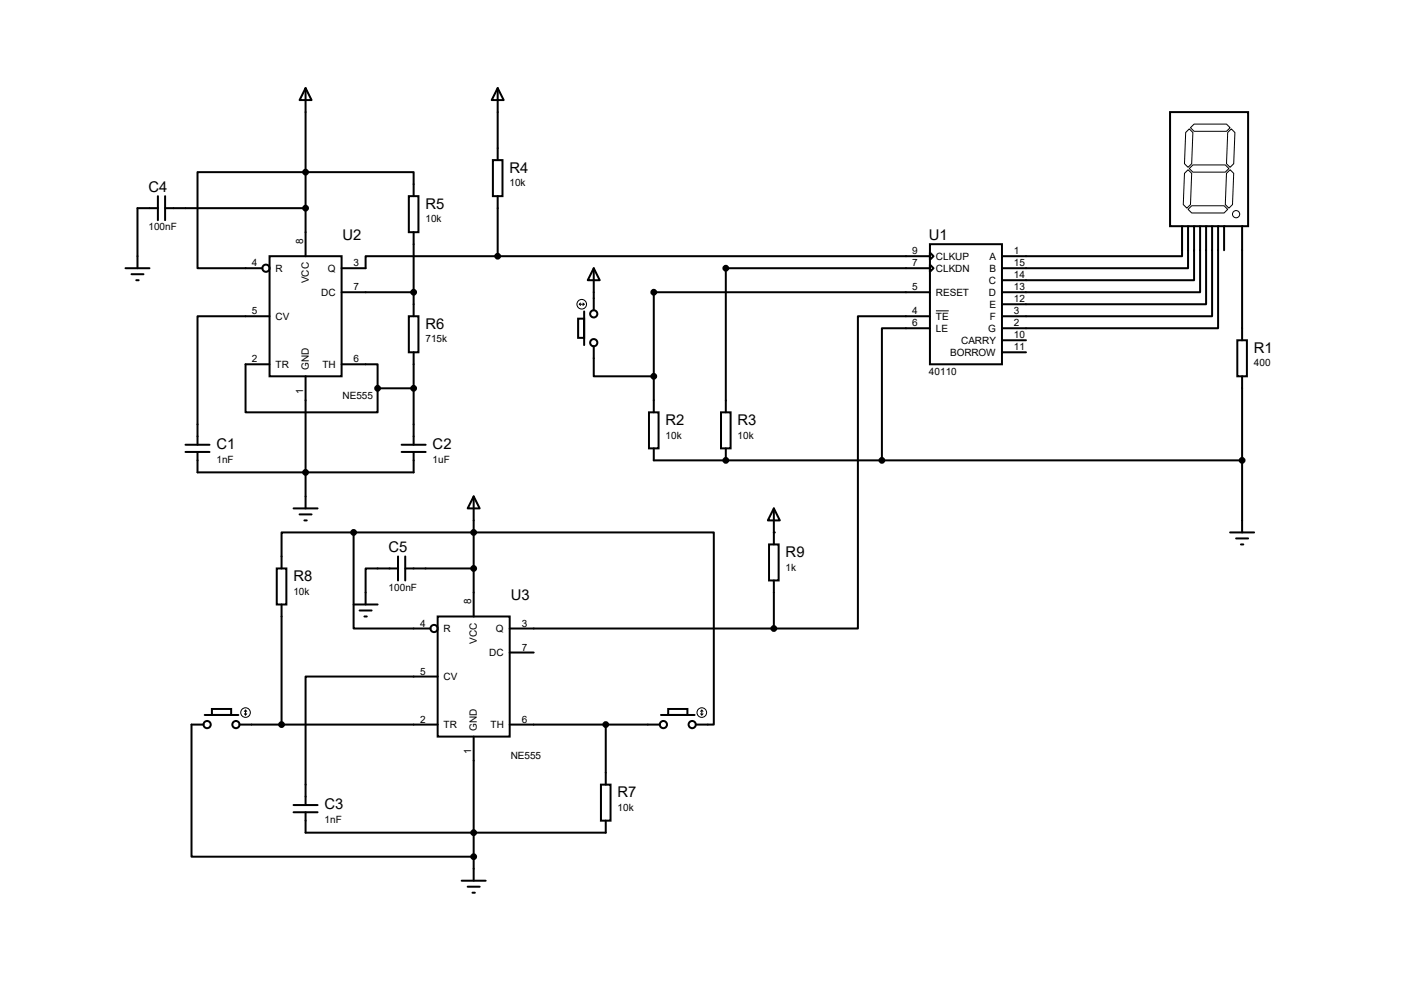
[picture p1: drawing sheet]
<svg xmlns="http://www.w3.org/2000/svg" width="297mm" height="210mm" viewBox="0 0 297 210" stroke-linecap="round" stroke-linejoin="round" font-family="sans-serif">
<g fill="none" stroke="#000" stroke-width=".42">
<path d="M64.6 18.6l1.3 2.6h-2.5zM64.6 18.6v35.6M105.3 18.6l1.3 2.6h-2.6zM105.3 18.6v15.3M104.3 33.9h2v7.6h-2zM247.5 23.7h16.5v24.1h-16.5zM26.5 56.7h5.1M27.8 58h2.6M28.8 59.3h.5M33.4 44h-4.3v12.7M33.4 41.5v5.1M34.9 44h29.7"/>
<path d="M34.9 41.5v5.1M57 54.2h15.3v25.4h-15.3zM86.5 41.5h2v7.6h-2zM87.5 41.5v-5.1h-45.7v20.3h13.7M87.5 49.1v17.8M105.3 54.2h-28v2.5h-5M105.3 54.2h91.4M105.3 41.5v12.7M125.6 56.7l1.3 2.6h-2.6zM125.6 56.7v8.9M196.7 51.6h15.3v25.4h-15.3zM196.7 53.4l.8 .8-.8 .7z"/>
<path d="M196.7 56l.8 .7-.8 .8zM196.7 56.7h-43.2v30.5M250.1 47.8v6.4h-38.1M251.3 47.8v8.9h-39.3M252.6 47.8v11.5h-40.6M253.9 47.8v14h-41.9M255.1 47.8v16.5h-43.1M256.4 47.8v19.1h-44.4M257.7 47.8v21.6h-45.7M259 47.8v5.1M262.8 47.8v24.2M57 66.9h-15.2v27.2"/>
<path d="M57 77h-5.1v10.2h28v-5.1M64.6 79.6v27.9M72.3 77h7.6v5.1M72.3 61.8h15.2M86.5 66.9h2v7.6h-2zM87.5 74.5v19.6M122.3 67.4h1.3v4.1h-1.3zM123.6 65.9v7.1M125.6 73.2v6.4h12.7M196.7 69.4h-10.1v28M196.7 66.9h-15.2v66h-17.8M196.7 61.8h-58.4v25.4"/>
<path d="M212 74.5h5M212 72h5M261.7 72h2.1v7.6h-2.1zM262.8 79.6v33M39.2 94.1h5.1M39.2 95.6h5.1M41.8 95.6v4.3h45.7v-4.3M79.9 82.1h7.6M85 94.1h5M85 95.6h5M137.3 87.2h2v7.6h-2zM138.3 94.8v2.6h124.5"/>
<path d="M152.5 87.2h2.1v7.6h-2.1zM153.5 94.8v2.6M62.1 107.5h5.1M63.4 108.8h2.5M64.4 110.1h.5M74.8 112.6h76.2v40.6h-3.8M74.8 112.6v20.3h16.3M74.8 112.6h-15.2v7.6M84.2 117.7v5.1M85.7 117.7v5.1M100.2 105l1.3 2.5h-2.6zM100.2 105v25.4"/>
<path d="M162.7 115.1h2v7.7h-2zM163.7 107.5l1.3 2.6h-2.6zM163.7 107.5v7.6M260.2 112.6h5.1M261.5 113.9h2.5M262.5 115.1h.5M58.5 120.2h2.1v7.6h-2.1zM59.6 127.8v25.4M74.8 127.8h5.1M76.1 129.1h2.5M77.1 130.4h.5M84.2 120.2h-6.9v7.6"/>
<path d="M85.7 120.2h14.5M92.6 130.4h15.2v25.4h-15.2zM107.8 132.9h55.9M107.8 138h5.1M163.7 122.8v10.1M43.1 153.2h-2.6v28h59.7M43.3 151.2h7.1M44.8 149.9h4.1v1.3h-4.1zM50.7 153.2h41.9M92.6 143.1h-28v27.2M100.2 155.8v30.5M107.8 153.2h31.8"/>
<path d="M128.1 153.2v12.7M139.8 151.2h7.1M141.4 149.9h4v1.3h-4zM62.1 170.3h5.1M62.1 171.8h5.1M64.6 171.8v4.3h63.5v-2.5M127.1 165.9h2.1v7.7h-2.1zM97.7 186.3h5M98.9 187.5h2.6M99.9 188.8h.6"/>
<circle cx="56.3" cy="56.7" r=".76"/>
<circle cx="125.6" cy="72.5" r=".76"/>
<circle cx="125.6" cy="66.4" r=".76"/>
<circle cx="91.8" cy="132.9" r=".76"/>
<circle cx="43.8" cy="153.2" r=".76"/>
<circle cx="49.9" cy="153.2" r=".76"/>
<circle cx="140.3" cy="153.2" r=".76"/>
<circle cx="146.4" cy="153.2" r=".76"/>
</g>
<g fill="#000">
<circle cx="153.5" cy="97.4" r=".21"/>
<circle cx="163.7" cy="112.6" r=".21"/>
</g>
<g fill="none" stroke="#000" stroke-width=".21">
<path d="M250.6 36.7l.7-.8 .8 .8-.3 6.6-.7 .7-.8-.7zM250.8 28l.8-.7 .7 .7-.2 6.6-.8 .8-.7-.8zM251.6 35.6l.7-.7h6.9l.8 .7-.8 .8h-6.9zM252.6 26.2h6.9l.7 .8-.7 .8h-6.9l-.8-.8zM259.5 36.7l.7-.8 .8 .8-.3 6.6-.7 .7-.8-.7zM259.7 28l.8-.7 .7 .7-.2 6.6-.8 .8-.7-.8zM251.3 44.3l.8-.8h6.9l.7 .8-.7 .7h-6.9zM122.6 64.3h1M122.6 64.3l.2 .3M122.8 64.1l-.2 .2M123.3 64.1l.3 .2M123.6 64.3l-.3 .3"/>
<path d="M198 65.7h2.7M51.7 151l.2 .2M51.9 150.2v1M51.9 150.2l-.2 .3M51.9 150.2l.3 .3M52.2 151l-.3 .2M148.2 151l.3 .2M148.5 150.2v1M148.5 150.2l-.3 .3M148.5 150.2l.2 .3M148.7 151l-.2 .2"/>
<circle cx="261.5" cy="45.3" r=".76"/>
<circle cx="123.1" cy="64.3" r="1.02"/>
<circle cx="51.9" cy="150.7" r="1.02"/>
<circle cx="148.5" cy="150.7" r="1.02"/>
</g>
<g fill="#000" stroke="#000" stroke-width=".42">
<circle cx="64.6" cy="36.4" r=".51"/>
<circle cx="64.6" cy="44" r=".51"/>
<circle cx="105.3" cy="54.2" r=".51"/>
<circle cx="153.5" cy="56.7" r=".51"/>
<circle cx="87.5" cy="61.8" r=".51"/>
<circle cx="138.3" cy="61.8" r=".51"/>
<circle cx="138.3" cy="79.6" r=".51"/>
<circle cx="64.6" cy="99.9" r=".51"/>
<circle cx="79.9" cy="82.1" r=".51"/>
<circle cx="87.5" cy="82.1" r=".51"/>
<circle cx="153.5" cy="97.4" r=".51"/>
<circle cx="186.6" cy="97.4" r=".51"/>
<circle cx="262.8" cy="97.4" r=".51"/>
<circle cx="74.8" cy="112.6" r=".51"/>
<circle cx="100.2" cy="112.6" r=".51"/>
<circle cx="100.2" cy="120.2" r=".51"/>
<circle cx="163.7" cy="132.9" r=".51"/>
<circle cx="59.6" cy="153.2" r=".51"/>
<circle cx="128.1" cy="153.2" r=".51"/>
<circle cx="100.2" cy="176.1" r=".51"/>
<circle cx="100.2" cy="181.2" r=".51"/>
</g>
<g font-size="3.1">
<text x="31.4" y="40.6">C4</text>
<text x="107.8" y="36.5">R4</text>
<text x="90" y="44.1">R5</text>
<text x="72.5" y="50.8">U2</text>
<text x="196.5" y="50.8">U1</text>
<text x="90" y="69.5">R6</text>
<text x="265.3" y="74.6">R1</text>
<text x="140.8" y="89.8">R2</text>
<text x="156" y="89.8">R3</text>
<text x="45.8" y="94.9">C1</text>
<text x="91.5" y="94.9">C2</text>
<text x="82.2" y="116.8">C5</text>
<text x="166.2" y="117.8">R9</text>
<text x="62.1" y="122.9">R8</text>
<text x="108" y="127">U3</text>
<text x="68.7" y="171.1">C3</text>
<text x="130.6" y="168.6">R7</text>
</g>
<g font-size="2.1">
<text x="107.8" y="39.4">10k</text>
<text x="90" y="47">10k</text>
<text x="31.4" y="48.7">100nF</text>
<text x="64.1" y="51.6" transform="rotate(-90 64.1 51.6)">8</text>
<text x="193" y="53.8">9</text>
<text x="214.5" y="53.8">1</text>
<text x="53.3" y="56.3">4</text>
<text x="58.3" y="57.5">R</text>
<text x="65.3" y="59.9" transform="rotate(-90 65.3 59.9)">VCC</text>
<text x="69.3" y="57.5">Q</text>
<text x="74.8" y="56.3">3</text>
<text x="193" y="56.3">7</text>
<text x="198" y="54.9">CLKUP</text>
<text x="198" y="57.5">CLKDN</text>
<text x="209.3" y="54.9">A</text>
<text x="209.3" y="57.5">B</text>
<text x="214.5" y="56.3">15</text>
<text x="214.5" y="58.9">14</text>
<text x="67.9" y="62.6">DC</text>
<text x="74.8" y="61.4">7</text>
<text x="193" y="61.4">5</text>
<text x="198" y="62.6">RESET</text>
<text x="209.2" y="60">C</text>
<text x="209.2" y="62.6">D</text>
<text x="209.3" y="65.1">E</text>
<text x="214.5" y="61.4">13</text>
<text x="214.5" y="64">12</text>
<text x="53.3" y="66.5">5</text>
<text x="58.3" y="67.6">CV</text>
<text x="193" y="66.5">4</text>
<text x="193" y="69">6</text>
<text x="198" y="67.6">TE</text>
<text x="198" y="70.2">LE</text>
<text x="209" y="70.2">G</text>
<text x="209.4" y="67.6">F</text>
<text x="214.5" y="66.5">3</text>
<text x="214.5" y="69">2</text>
<text x="214.5" y="71.6">10</text>
<text x="53.3" y="76.7">2</text>
<text x="58.3" y="77.8">TR</text>
<text x="68.2" y="77.8">TH</text>
<text x="74.8" y="76.7">6</text>
<text x="90" y="72.4">715k</text>
<text x="201" y="75.3">BORROW</text>
<text x="203.3" y="72.7">CARRY</text>
<text x="214.5" y="74.1">11</text>
<text x="265.3" y="77.5">400</text>
<text x="64.1" y="83.3" transform="rotate(-90 64.1 83.3)">1</text>
<text x="65.3" y="78.3" transform="rotate(-90 65.3 78.3)">GND</text>
<text x="196.5" y="79.2">40110</text>
<text x="72.5" y="84.3">NE555</text>
<text x="140.8" y="92.8">10k</text>
<text x="156" y="92.8">10k</text>
<text x="45.8" y="97.8">1nF</text>
<text x="91.5" y="97.8">1uF</text>
<text x="62.1" y="125.8">10k</text>
<text x="82.2" y="124.9">100nF</text>
<text x="166.2" y="120.7">1k</text>
<text x="99.7" y="127.8" transform="rotate(-90 99.7 127.8)">8</text>
<text x="88.9" y="132.5">4</text>
<text x="93.9" y="133.7">R</text>
<text x="100.9" y="136.1" transform="rotate(-90 100.9 136.1)">VCC</text>
<text x="104.9" y="133.7">Q</text>
<text x="110.4" y="137.6">7</text>
<text x="110.4" y="132.5">3</text>
<text x="88.9" y="142.7">5</text>
<text x="93.9" y="143.8">CV</text>
<text x="103.5" y="138.8">DC</text>
<text x="88.9" y="152.9">2</text>
<text x="93.9" y="154">TR</text>
<text x="100.9" y="154.5" transform="rotate(-90 100.9 154.5)">GND</text>
<text x="103.8" y="154">TH</text>
<text x="110.4" y="152.9">6</text>
<text x="99.7" y="159.5" transform="rotate(-90 99.7 159.5)">1</text>
<text x="108" y="160.5">NE555</text>
<text x="130.6" y="171.5">10k</text>
<text x="68.7" y="174">1nF</text>
</g>
</svg>
